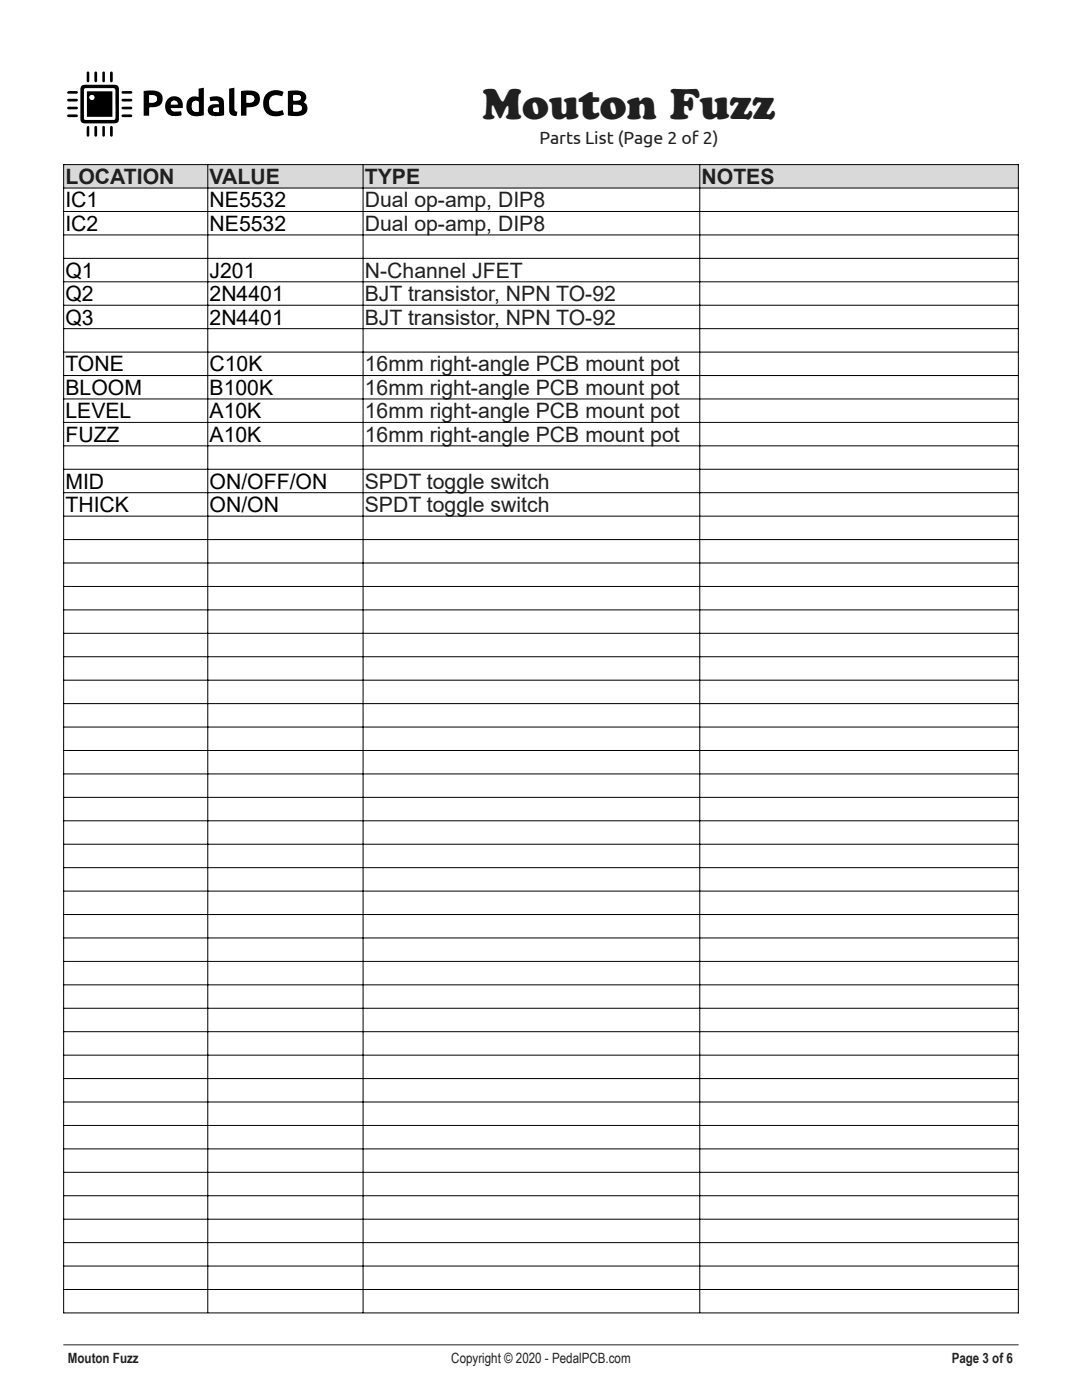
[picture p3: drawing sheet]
<svg xmlns="http://www.w3.org/2000/svg" width="216mm" height="279mm" viewBox="0 0 216 279" stroke-linecap="round" stroke-linejoin="round" font-family="sans-serif">
<path d="M12.7 268.4h190.5" fill="none" stroke="#231f20" stroke-width=".2"/>
<path d="M12.7 12.7v16.4h49.3v-16.4zM16.3 17.1a3.5 3.5 0 0 0-.3 2.2v3a3.4 3.4 0 0 0 .3 2.1 3.5 3.5 0 0 0 2.1 .2h3a3.5 3.5 0 0 0 2.1-.2l.2-.7v-5.4a.99 .99 0 0 0-.9-1.4h-4.4a3.5 3.5 0 0 0-2.1 .2zM57.4 18.2v4.8l1.6 .2a1.84 1.84 0 0 0 2.3-1.7 1.09 1.09 0 0 0-.7-1.1 1.31 1.31 0 0 0 .4-1.5 1.31 1.31 0 0 0-1.4-.8zM39.6 17.7v1.7a1.77 1.77 0 0 0-1.9 .3 1.77 1.77 0 0 0-.5 1.8 1.92 1.92 0 0 0 2.5 1.7l1-.2v-5.5zM28.7 18.2v4.9h1.1v-1.6l.2-.1a1.92 1.92 0 0 0 2.5-1.9 1.67 1.67 0 0 0-1.9-1.4zM48.1 18.2v4.9h1.1v-1.6a4.5 4.5 0 0 0 2.2-.6 1.7 1.7 0 0 0 .3-2 1.7 1.7 0 0 0-1.8-.8zM53.1 18.8a2.66 2.66 0 0 0-.3 3.2 2.66 2.66 0 0 0 3 1.2l.9-.4-.3-.8a1.79 1.79 0 0 1-2.6-.6l-.1-.3a1.58 1.58 0 0 1 .5-1.8 1.58 1.58 0 0 1 1.8-.1h.3l.3-.8a2.76 2.76 0 0 0-3.5 .4zM33.6 19.7a2.03 2.03 0 0 0-.4 2.5 2.03 2.03 0 0 0 2.4 .9l.6-.1-.1-.8-.9 .1a.86 .86 0 0 1-1.1-.7h2.4a1.78 1.78 0 0 0-.7-2.1 1.78 1.78 0 0 0-2.2 .2zM41.8 19.4l.2 .8 .8-.1a.64 .64 0 0 1 .9 .7 1.94 1.94 0 0 0-2.2 .8 1.21 1.21 0 0 0 1.4 1.6l1.8-.2v-2.2a1.44 1.44 0 0 0-2-1.6zM45.7 17.7v3.8a1.19 1.19 0 0 0 .3 1.3 1.19 1.19 0 0 0 1.2 .3l.2-.8a.59 .59 0 0 1-.6-.7v-4.1zM13.4 19.8v.3l.3 .2h1.5l.3-.3-.3-.3zM24.3 19.8v.3l.3 .2h1.5l.3-.3-.3-.3zM13.4 23v.3l.3 .1h1.5l.3-.3-.3-.3zM24.3 22.9v.4l.3 .1h1.5l.3-.3-.3-.3zM18.9 25.2l-.1 1.8 .3 .3 .2-.1 .1-.2v-1.5l-.1-.3zM18.9 14.3l-.1 1.8 .3 .3 .3-.3v-1.5l-.1-.3zM24.3 18.3v.3l.2 .1h1.6l.3-.3-.3-.2zM24.3 21.4v.3l.2 .1h1.6l.3-.3-.3-.2zM22.1 14.3l-.1 1.8 .2 .3 .3-.3v-1.5l-.1-.3zM22.1 25.2l-.1 1.8 .2 .3 .3-.3v-1.6l-.1-.2zM13.4 21.4v.3l.3 .1h1.5l.3-.2-.3-.3zM13.5 18.3l-.1 .3 .3 .1h1.5l.3-.3-.3-.2zM20.5 14.3l-.1 1.8 .3 .3 .2-.3v-1.5l-.1-.3zM17.4 25.2l-.1 1.8 .3 .3 .2-.3v-1.6l-.1-.2zM17.4 14.3l-.1 1.8 .3 .3 .2-.3v-1.5l-.1-.3zM20.5 25.2l-.1 1.8 .3 .3 .2-.3v-1.6l-.1-.2z" fill-rule="evenodd" fill="#fff"/>
<g fill="#000">
<path d="M13.5 18.3l1.7-.1 .3 .2-.3 .3h-1.5l-.3-.1z" fill-rule="evenodd"/>
<path d="M17.4 14.3h.3l.1 .3v1.5l-.2 .3-.3-.3z" fill-rule="evenodd"/>
<path d="M18.9 14.3h.4l.1 .3v1.5l-.3 .3-.3-.3z" fill-rule="evenodd"/>
<path d="M20.5 14.3h.3l.1 .3v1.5l-.2 .3-.3-.3z" fill-rule="evenodd"/>
<path d="M22.1 14.3h.3l.1 .3v1.5l-.3 .3-.2-.3z" fill-rule="evenodd"/>
<path d="M24.3 19.8l1.8-.1 .3 .3-.3 .3h-1.5l-.3-.2z" fill-rule="evenodd"/>
<path d="M24.3 18.3l1.8-.1 .3 .2-.3 .3h-1.6l-.2-.1z" fill-rule="evenodd"/>
<path d="M28.7 18.2l.2-.1a5.1 5.1 0 0 1 3 .4 1.71 1.71 0 0 1 .4 2 1.71 1.71 0 0 1-2 .9l-.5 .1v1.6h-1.1zM29.8 19v1.5a1.44 1.44 0 0 0 1.5-.5 .77 .77 0 0 0-.2-.8 .77 .77 0 0 0-.8-.2z" fill-rule="evenodd"/>
<path d="M39.6 17.7l1.1-.2v5.5a2.72 2.72 0 0 1-3.3-.7 2.21 2.21 0 0 1 1-3l1.2 .1zM38.5 20.3a1.19 1.19 0 0 0 .6 2h.5v-2a.78 .78 0 0 0-1.1 0z" fill-rule="evenodd"/>
<path d="M45.7 17.7l1.1-.2v4.1a.59 .59 0 0 0 .6 .7l-.2 .8a1.19 1.19 0 0 1-1.2-.3 1.19 1.19 0 0 1-.3-1.3z" fill-rule="evenodd"/>
<path d="M48.1 18.2l.2-.1a4.9 4.9 0 0 1 3.2 .5 1.7 1.7 0 0 1 .2 2 1.7 1.7 0 0 1-1.8 .8l-.7 .1v1.6h-1.1zM49.2 19v1.5a1.06 1.06 0 0 0 1.5-1 1.38 1.38 0 0 0-1.5-.5z" fill-rule="evenodd"/>
<path d="M57.4 18.2l1.7-.2a1.65 1.65 0 0 1 2 1.4l-.1 .4-.4 .6a1.41 1.41 0 0 1 .7 1.6 1.41 1.41 0 0 1-1.3 1.1l-1 .1-1.6-.2zM58.5 20.9v1.3l.7 .1a.74 .74 0 0 0 .9-.3 .74 .74 0 0 0 0-.9l-.6-.2zM58.6 19l-.1 .9a1.42 1.42 0 0 0 1.5-.2 .67 .67 0 0 0-.2-.7 .67 .67 0 0 0-.7-.1z" fill-rule="evenodd"/>
<path d="M13.4 21.4l1.8-.1 .3 .3-.3 .2h-1.5l-.3-.1z" fill-rule="evenodd"/>
<path d="M13.4 23l1.8-.2 .3 .3-.3 .3h-1.5l-.3-.1z" fill-rule="evenodd"/>
<path d="M13.4 19.8l1.8-.1 .3 .3-.3 .3h-1.5l-.3-.2z" fill-rule="evenodd"/>
<path d="M17.4 25.2h.3l.1 .2v1.6l-.2 .3-.3-.3z" fill-rule="evenodd"/>
<path d="M18.9 25.2h.4l.1 .3v1.5l-.1 .2-.2 .1-.3-.3z" fill-rule="evenodd"/>
<path d="M20.5 25.2h.3l.1 .2v1.6l-.2 .3-.3-.3z" fill-rule="evenodd"/>
<path d="M22.1 25.2h.3l.1 .2v1.6l-.3 .3-.2-.3z" fill-rule="evenodd"/>
<path d="M16.3 17.1a3.5 3.5 0 0 1 2.1-.2h3a3.6 3.6 0 0 1 2.1 .2l.2 .7v5.4a.99 .99 0 0 1-.9 1.4h-4.4a3.5 3.5 0 0 1-2.1-.2 3.4 3.4 0 0 1-.3-2.1v-3a3.5 3.5 0 0 1 .3-2.2zM16.9 17.7l-.1 .3v5.8l.4 .1h5.6l.2-.3v-5.8l-.4-.2z" fill-rule="evenodd"/>
<path d="M24.3 21.4l1.8-.1 .3 .2-.3 .3h-1.6l-.2-.1z" fill-rule="evenodd"/>
<path d="M24.3 22.9l1.8-.1 .3 .3-.3 .3h-1.5l-.3-.1z" fill-rule="evenodd"/>
<path d="M33.6 19.7a1.78 1.78 0 0 1 2.2-.2 1.78 1.78 0 0 1 .7 2.1h-2.4a1 1 0 0 0 1.4 .7l.6-.1 .1 .7a2.8 2.8 0 0 1-2.8-.3 2.32 2.32 0 0 1 .2-2.9zM34.2 20.3l-.1 .5h1.4a.7 .7 0 0 0-.5-.7 .7 .7 0 0 0-.8 .2z" fill-rule="evenodd"/>
<path d="M41.8 19.4a2.18 2.18 0 0 1 2.8 .6l.1 3a3.7 3.7 0 0 1-2.9-.2 1.24 1.24 0 0 1-.1-1.5 1.24 1.24 0 0 1 1.4-.5h.6a.74 .74 0 0 0-.4-.7 .74 .74 0 0 0-.8 0l-.5 .1zM42.6 21.6l-.1 .1a.41 .41 0 0 0 .3 .6l.9 .1v-.9z" fill-rule="evenodd"/>
<path d="M53.1 18.8a2.76 2.76 0 0 1 3.5-.4l-.3 .8h-.3a1.67 1.67 0 0 0-2.3 .7 1.67 1.67 0 0 0 .9 2.3h.7l1.1-.2 .3 .8a2.7 2.7 0 0 1-4.1-1.5v-1.3z" fill-rule="evenodd"/>
</g>
<g fill="#fff">
<path d="M16.9 17.7l5.7-.1 .4 .2v5.8l-.2 .3h-5.6l-.4-.1v-5.8zM17.3 18.2v5.1h5.1v-5.1z" fill-rule="evenodd"/>
<path d="M58.5 20.9h.7a.74 .74 0 0 1 .8 .2 .74 .74 0 0 1 .1 .9l-.5 .2h-1.1z" fill-rule="evenodd"/>
<path d="M58.6 19l.5-.1a.64 .64 0 0 1 .7 .2 .64 .64 0 0 1 .1 .8l-1.4 .1z" fill-rule="evenodd"/>
<path d="M38.5 20.3a.72 .72 0 0 1 1.1 .1v1.9a1.03 1.03 0 0 1-1.1-.2 1.03 1.03 0 0 1-.2-1.1z" fill-rule="evenodd"/>
<path d="M29.8 19h.5a.78 .78 0 0 1 1 .8 .78 .78 0 0 1-1.1 .7h-.4z" fill-rule="evenodd"/>
<path d="M49.2 19h.5a.79 .79 0 0 1 1 .8 .79 .79 0 0 1-1 .7h-.5z" fill-rule="evenodd"/>
<path d="M34.2 20.3a.7 .7 0 0 1 .8-.2 .7 .7 0 0 1 .5 .7h-1.4z" fill-rule="evenodd"/>
<path d="M42.6 21.6l1.1-.1v.9l-.9-.1a.42 .42 0 0 1-.3-.3 .42 .42 0 0 1 .1-.4z" fill-rule="evenodd"/>
</g>
<path d="M17.3 18.2v5.1h5.1v-5.1zM17.9 19.4a.49 .49 0 0 0 .9 0 .49 .49 0 0 0-.9 0z" fill-rule="evenodd" fill="#000"/>
<circle cx="18.3" cy="19.4" r=".49" fill="#fff"/>
<path d="M12.7 32.9h190.5v4.6h-190.5z" fill-rule="evenodd" fill="#d9d9d9"/>
<g fill="none" stroke="#000" stroke-width=".2">
<path d="M12.7 32.8v229.3M12.7 32.9h190.5M12.7 37.5h190.5M41.5 32.9v229.1M72.4 32.9v229.1M139.6 32.9v229.1M203.2 32.8v229.3M12.7 42.2h190.5M12.7 46.9h190.5M12.7 51.6h190.5M12.7 56.2h190.5M12.7 60.9h190.5"/>
<path d="M12.7 65.6h190.5M12.7 70.3h190.5M12.7 74.9h190.5M12.7 79.6h190.5M12.7 84.3h190.5M12.7 89h190.5M12.7 93.7h190.5M12.7 98.3h190.5M12.7 103h190.5M12.7 107.7h190.5M12.7 112.4h190.5M12.7 117h190.5"/>
<path d="M12.7 121.7h190.5M12.7 126.4h190.5M12.7 131.1h190.5M12.7 135.7h190.5M12.7 140.4h190.5M12.7 145.1h190.5M12.7 149.8h190.5M12.7 154.5h190.5M12.7 159.1h190.5M12.7 163.8h190.5M12.7 168.5h190.5M12.7 173.2h190.5"/>
<path d="M12.7 177.8h190.5M12.7 182.5h190.5M12.7 187.2h190.5M12.7 191.9h190.5M12.7 196.5h190.5M12.7 201.2h190.5M12.7 205.9h190.5M12.7 210.6h190.5M12.7 215.3h190.5M12.7 219.9h190.5M12.7 224.6h190.5M12.7 229.3h190.5"/>
<path d="M12.7 234h190.5M12.7 238.6h190.5M12.7 243.3h190.5M12.7 248h190.5M12.7 252.7h190.5M12.7 257.3h190.5M12.7 262h190.5"/>
</g>
<text font-size="8.5" fill="#231f20" x="96.3" y="23.8">Mouton Fuzz</text>
<g font-size="4.2" fill="#231f20">
<text x="13.1" y="36.7">LOCATION</text>
<text x="41.8" y="36.7">VALUE</text>
<text x="72.8" y="36.7">TYPE</text>
<text x="72.8" y="41.4">Dual op-amp, DIP8</text>
<text x="140" y="36.7">NOTES</text>
<text x="72.8" y="46.1">Dual op-amp, DIP8</text>
<text x="72.8" y="55.4">N-Channel JFET</text>
<text x="72.8" y="60.1">BJT transistor, NPN TO-92</text>
<text x="72.8" y="64.8">BJT transistor, NPN TO-92</text>
<text x="72.8" y="74.1">16mm right-angle PCB mount pot</text>
<text x="72.8" y="78.8">16mm right-angle PCB mount pot</text>
<text x="72.8" y="83.5">16mm right-angle PCB mount pot</text>
<text x="72.8" y="88.2">16mm right-angle PCB mount pot</text>
<text x="72.8" y="97.5">SPDT toggle switch</text>
<text x="72.8" y="102.2">SPDT toggle switch</text>
</g>
<g font-size="4.2">
<text x="13.1" y="41.4">IC1</text>
<text x="41.8" y="41.4">NE5532</text>
<text x="13.1" y="46.1">IC2</text>
<text x="41.8" y="46.1">NE5532</text>
<text x="13.1" y="55.4">Q1</text>
<text x="41.8" y="55.4">J201</text>
<text x="13.1" y="60.1">Q2</text>
<text x="13.1" y="64.8">Q3</text>
<text x="41.8" y="60.1">2N4401</text>
<text x="41.8" y="64.8">2N4401</text>
<text x="13.1" y="74.1">TONE</text>
<text x="41.8" y="74.1">C10K</text>
<text x="13.1" y="78.8">BLOOM</text>
<text x="13.1" y="83.5">LEVEL</text>
<text x="41.8" y="78.8">B100K</text>
<text x="41.8" y="83.5">A10K</text>
<text x="13.1" y="88.2">FUZZ</text>
<text x="41.8" y="88.2">A10K</text>
<text x="13.1" y="97.5">MID</text>
<text x="41.8" y="97.5">ON/OFF/ON</text>
<text x="13.1" y="102.2">THICK</text>
<text x="41.8" y="102.2">ON/ON</text>
</g>
<text font-size="3.5" fill="#231f20" x="107.7" y="28.7">Parts List (Page 2 of 2)</text>
<g font-size="2.8" fill="#231f20">
<text x="13.5" y="272">Mouton Fuzz</text>
<text x="90.1" y="272">Copyright © 2020 - PedalPCB.com</text>
<text x="189.9" y="272">Page 3 of 6</text>
</g>
</svg>
